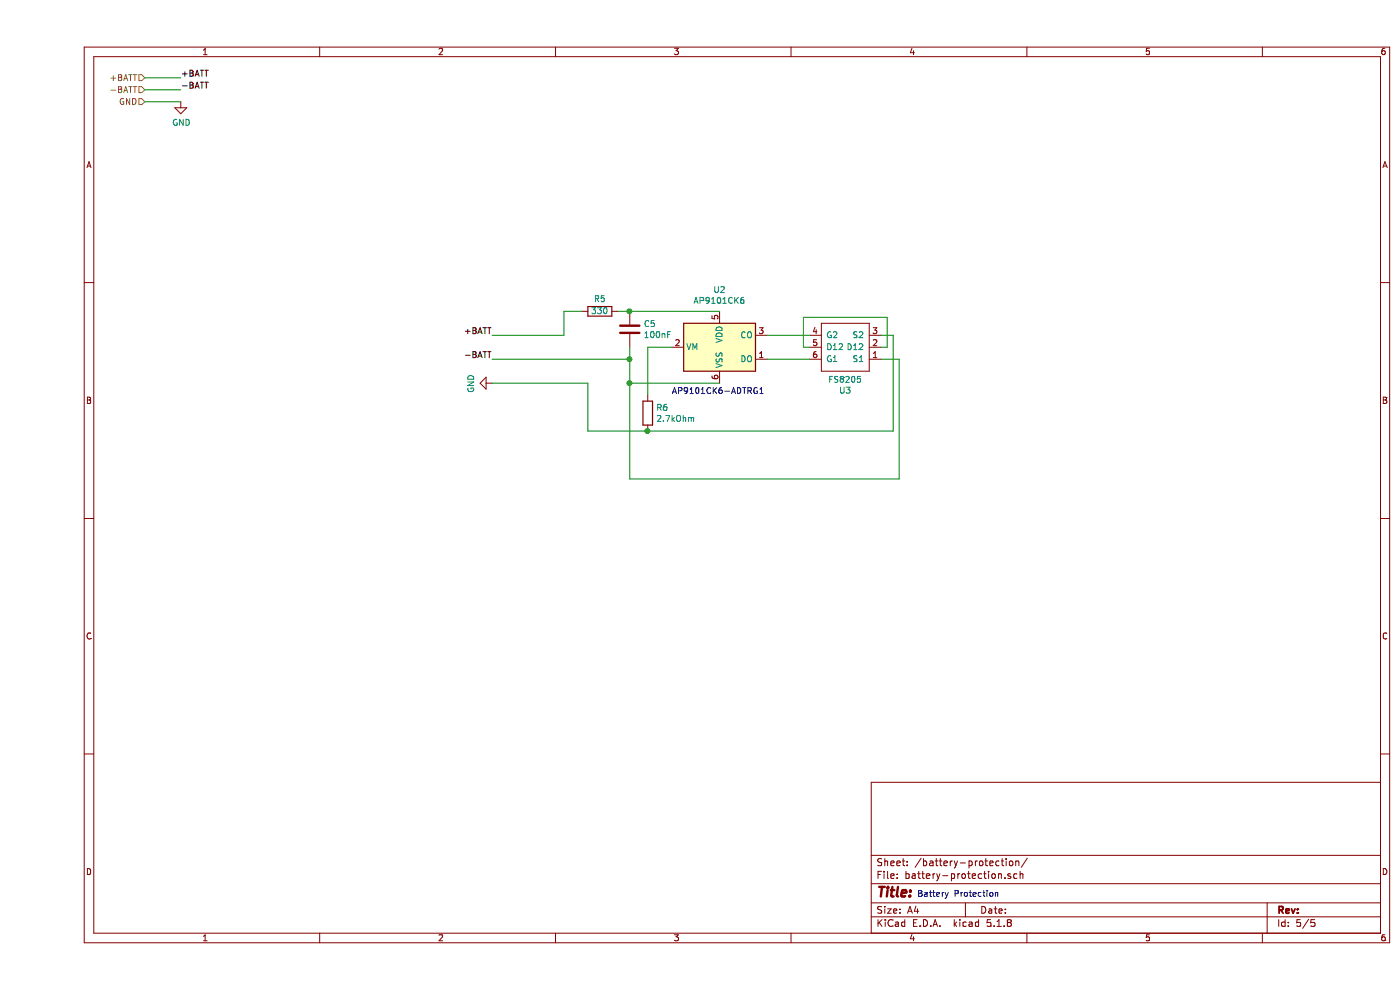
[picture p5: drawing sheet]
EESchema Schematic File Version 4
EELAYER 30 0
EELAYER END
$Descr A4 11693 8268
encoding utf-8
Sheet 5 5
Title ""
Date ""
Rev ""
Comp ""
Comment1 ""
Comment2 ""
Comment3 ""
Comment4 ""
$EndDescr
Text Notes 5300 3300 0    50   ~ 0
AP9101CK6-ADTRG1
$Comp
L power:GND #PWR0110
U 1 1
P 3800 3200
F 0 "#PWR0110" H 3800 2950 50  0001 C CNN
F 1 "GND" H 3805 3027 50  0000 C CNN
F 2 "" H 3800 3200 50  0001 C CNN
F 3 "" H 3800 3200 50  0001 C CNN
	1    3800 3200
	0    1    1    0   
$EndComp
$Comp
L Device:R R6
U 1 1
P 5100 3450
F 0 "R6" H 5170 3496 50  0000 L CNN
F 1 "2.7kOhm" H 5170 3405 50  0000 L CNN
F 2 "Resistor_SMD:R_0603_1608Metric" V 5030 3450 50  0001 C CNN
F 3 "~" H 5100 3450 50  0001 C CNN
	1    5100 3450
	1    0    0    -1  
$EndComp
$Comp
L Device:R R5
U 1 1
P 4700 2600
F 0 "R5" V 4800 2600 50  0000 C CNN
F 1 "330" V 4700 2600 50  0000 C CNN
F 2 "Resistor_SMD:R_0402_1005Metric" V 4630 2600 50  0001 C CNN
F 3 "~" H 4700 2600 50  0001 C CNN
	1    4700 2600
	0    -1   -1   0   
$EndComp
Text Label 3800 3000 2    50   ~ 0
-BATT
Text Label 3800 2800 2    50   ~ 0
+BATT
Wire Wire Line
	4400 2800 4400 2600
Wire Wire Line
	4400 2600 4550 2600
Wire Wire Line
	4850 2600 4950 2600
Wire Wire Line
	4950 3000 4950 2900
Connection ~ 4950 3000
Wire Wire Line
	5100 2900 5100 3300
Text Notes 7350 7500 0    50   ~ 0
Battery Protection
Connection ~ 4950 2600
Wire Wire Line
	4950 3000 4950 3200
Connection ~ 4950 3200
Wire Wire Line
	4950 3200 4950 4000
$Comp
L Everything:FS8205 U3
U 1 1
P 6750 3150
F 0 "U3" H 6750 3265 50  0000 C CNN
F 1 "FS8205" H 6750 3174 50  0000 C CNN
F 2 "Package_TO_SOT_SMD:SOT-23-6" H 6750 3150 50  0001 C CNN
F 3 "" H 6750 3150 50  0001 C CNN
	1    6750 3150
	-1   0    0    1   
$EndComp
Wire Wire Line
	7150 3600 7150 2800
Wire Wire Line
	7150 2800 7050 2800
Wire Wire Line
	7200 4000 7200 3000
Wire Wire Line
	7200 3000 7050 3000
Wire Wire Line
	7050 2900 7100 2900
Wire Wire Line
	7100 2900 7100 2650
Wire Wire Line
	7100 2650 6400 2650
Wire Wire Line
	6400 2650 6400 2900
Wire Wire Line
	6400 2900 6450 2900
Wire Wire Line
	4600 3200 4600 3600
Wire Wire Line
	4600 3600 5100 3600
Connection ~ 5100 3600
Wire Wire Line
	5100 3600 7150 3600
Wire Wire Line
	4950 4000 7200 4000
Wire Wire Line
	4950 3200 5700 3200
Wire Wire Line
	3800 2800 4400 2800
Wire Wire Line
	3800 3000 4950 3000
Wire Wire Line
	3800 3200 4600 3200
Wire Wire Line
	4950 2600 5700 2600
Wire Wire Line
	5100 2900 5300 2900
Wire Wire Line
	6100 3000 6450 3000
$Comp
L Battery_Management:AP9101CK6 U2
U 1 1
P 5700 2900
F 0 "U2" H 5700 3381 50  0000 C CNN
F 1 "AP9101CK6" H 5700 3290 50  0000 C CNN
F 2 "Package_TO_SOT_SMD:SOT-23-6" H 5700 2900 50  0001 C CNN
F 3 "https://www.diodes.com/assets/Datasheets/AP9101C.pdf" H 5700 2950 50  0001 C CNN
	1    5700 2900
	1    0    0    -1  
$EndComp
Wire Wire Line
	6100 2800 6450 2800
Text HLabel 900  650  0    50   Input ~ 0
+BATT
Text HLabel 900  750  0    50   Input ~ 0
-BATT
Text HLabel 900  850  0    50   Input ~ 0
GND
Text Label 1200 650  0    50   ~ 0
+BATT
Text Label 1200 750  0    50   ~ 0
-BATT
$Comp
L power:GND #PWR0111
U 1 1
P 1200 850
F 0 "#PWR0111" H 1200 600 50  0001 C CNN
F 1 "GND" H 1205 677 50  0000 C CNN
F 2 "" H 1200 850 50  0001 C CNN
F 3 "" H 1200 850 50  0001 C CNN
	1    1200 850 
	1    0    0    -1  
$EndComp
Wire Wire Line
	900  650  1200 650 
Wire Wire Line
	900  750  1200 750 
Wire Wire Line
	900  850  1200 850 
$Comp
L Device:C C5
U 1 1
P 4950 2750
F 0 "C5" H 5065 2796 50  0000 L CNN
F 1 "100nF" H 5065 2705 50  0000 L CNN
F 2 "Capacitor_SMD:C_0603_1608Metric" H 4988 2600 50  0001 C CNN
F 3 "~" H 4950 2750 50  0001 C CNN
	1    4950 2750
	1    0    0    -1  
$EndComp
$EndSCHEMATC
